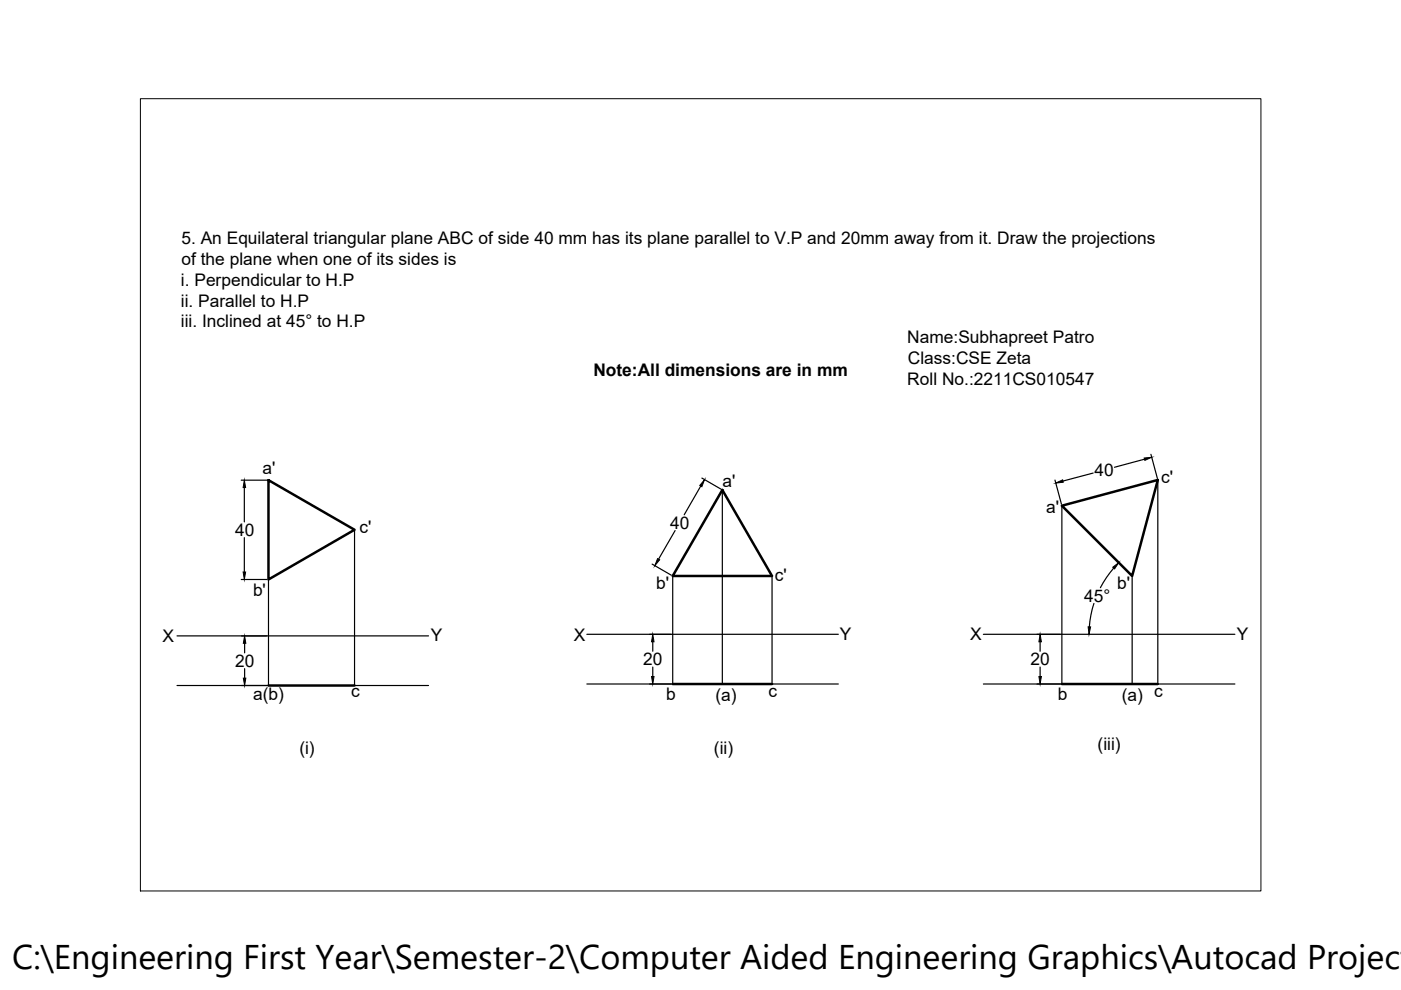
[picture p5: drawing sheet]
<svg xmlns="http://www.w3.org/2000/svg" width="297mm" height="210mm" viewBox="0 0 297 210" stroke-linecap="round" stroke-linejoin="round" font-family="sans-serif">
<!-- layer: 0 -->
<g fill="none" stroke="#000" stroke-width=".25">
<path d="M242.7 97.4l-6.4 1.7M244 96.3l1.4 5.1M51.1 101.8h5.5M51.8 103.4v7.3M51.8 114v7.3M75.2 112.3v33h15.7M138.3 119.6l4 2.4M143.1 112.5l-3.5 6.1M148.6 103.1l-3.5 6M148.8 101.4l4.1 2.3M153.1 103.9v41.1M223.7 101.8l1.4 5.1"/>
<path d="M225.1 107.2v37.8M231.8 100.3l-6.4 1.7M245.5 101.8v43.2M37.5 134.8h53.4M51.1 122.9h5.5M51.9 136.4v2M56.9 122.9v22.4h-19.4M124.4 134.5h53.3M138.4 136.1v2M142.6 122.1v22.9h-18.2M163.7 122.1v22.9h14M208.5 134.5h53.3"/>
<path d="M220.5 136.1v2M231.9 127.9l-.6 2.5-.3 2.5M236.1 120.5l-1.5 1.9-1.3 2.2M240 122.1v22.9M51.9 141.8v2M138.4 141.4v2M208.5 145h53.3M220.5 141.4v2"/>
</g>
<path d="M56.9 101.8l18.3 10.5-18.3 10.6zM153.1 103.9l10.6 18.2h-21.1zM225.1 107.2l20.4-5.4-5.5 20.3zM56.9 145.3h18.3M142.6 145h21.1M225.1 145h20.4" fill="none" stroke="#000" stroke-width=".53"/>
<g fill="#000" stroke="#000" stroke-width=".21">
<path d="M242.6 97.1l1.6-.1-1.5 .6zM51.8 101.8l.3 1.6h-.6zM139.4 118.4l.5 .3-1.1 1.2zM149.4 101.7l-.6 1.5-.4-.3zM223.8 102.4l1.5-.7 .1 .5zM51.5 121.3h.6l-.3 1.6zM51.9 134.8l.2 1.6h-.5zM138.4 134.5l.3 1.6h-.6zM220.5 134.5l.3 1.6h-.5zM230.7 132.9h.5l-.3 1.6zM235.9 120.3l1.3-1-.9 1.3zM51.6 143.8h.5l-.2 1.5z"/>
<path d="M138.1 143.4h.6l-.3 1.6zM220.3 143.4h.5l-.3 1.6z"/>
</g>
<path d="M29.8 20.9h237.5v168h-237.5z" fill="none" stroke="#000" stroke-width=".21"/>
<text font-size="7.3" x="2.6" y="205.5">C:\Engineering First Year\Semester-2\Computer Aided Engineering Graphics\Autocad Project</text>
<g font-size="3.7">
<text x="38.5" y="51.8">5. An Equilateral triangular plane ABC of side 40 mm has its plane parallel to V.P and 20mm away from it. Draw the projections</text>
<text x="38.5" y="56.2">of the plane when one of its sides is</text>
<text x="38.4" y="60.6">i. Perpendicular to H.P</text>
<text x="38.4" y="65">ii. Parallel to H.P</text>
<text x="38.4" y="69.4">iii. Inclined at 45° to H.P</text>
<text x="192.4" y="72.7">Name:Subhapreet Patro</text>
<text x="192.5" y="77.2">Class:CSE Zeta</text>
<text x="125.8" y="79.8">Note:All dimensions are in mm</text>
<text x="192.4" y="81.6">Roll No.:2211CS010547</text>
<text x="55.6" y="100.5">a'</text>
<text x="232" y="101">40</text>
<text x="153.2" y="103.2">a'</text>
<text x="246.2" y="102.5">c'</text>
<text x="49.8" y="113.6">40</text>
<text x="76.2" y="113.1">c'</text>
<text x="142.1" y="112.1">40</text>
<text x="221.8" y="108.8">a'</text>
<text x="139.1" y="124.9">b'</text>
<text x="164.3" y="123.2">c'</text>
<text x="236.9" y="124.9">b'</text>
<text x="53.6" y="126.4">b'</text>
<text x="229.9" y="127.6">45°</text>
<text x="34.5" y="136.1">X</text>
<text x="91.4" y="136">Y</text>
<text x="121.6" y="135.8">X</text>
<text x="178.1" y="135.7">Y</text>
<text x="205.7" y="135.8">X</text>
<text x="262.2" y="135.7">Y</text>
<text x="49.9" y="141.4">20</text>
<text x="136.4" y="141.1">20</text>
<text x="218.5" y="141.1">20</text>
<text x="53.7" y="148.5">a(b)</text>
<text x="74.5" y="147.9">c</text>
<text x="141.2" y="148.5">b</text>
<text x="151.7" y="148.7">(a)</text>
<text x="163" y="147.9">c</text>
<text x="224.3" y="148.5">b</text>
<text x="237.8" y="148.7">(a) c</text>
<text x="63.5" y="159.9">(i)</text>
<text x="151.4" y="159.9">(ii)</text>
<text x="232.7" y="159.1">(iii)</text>
</g>
</svg>
